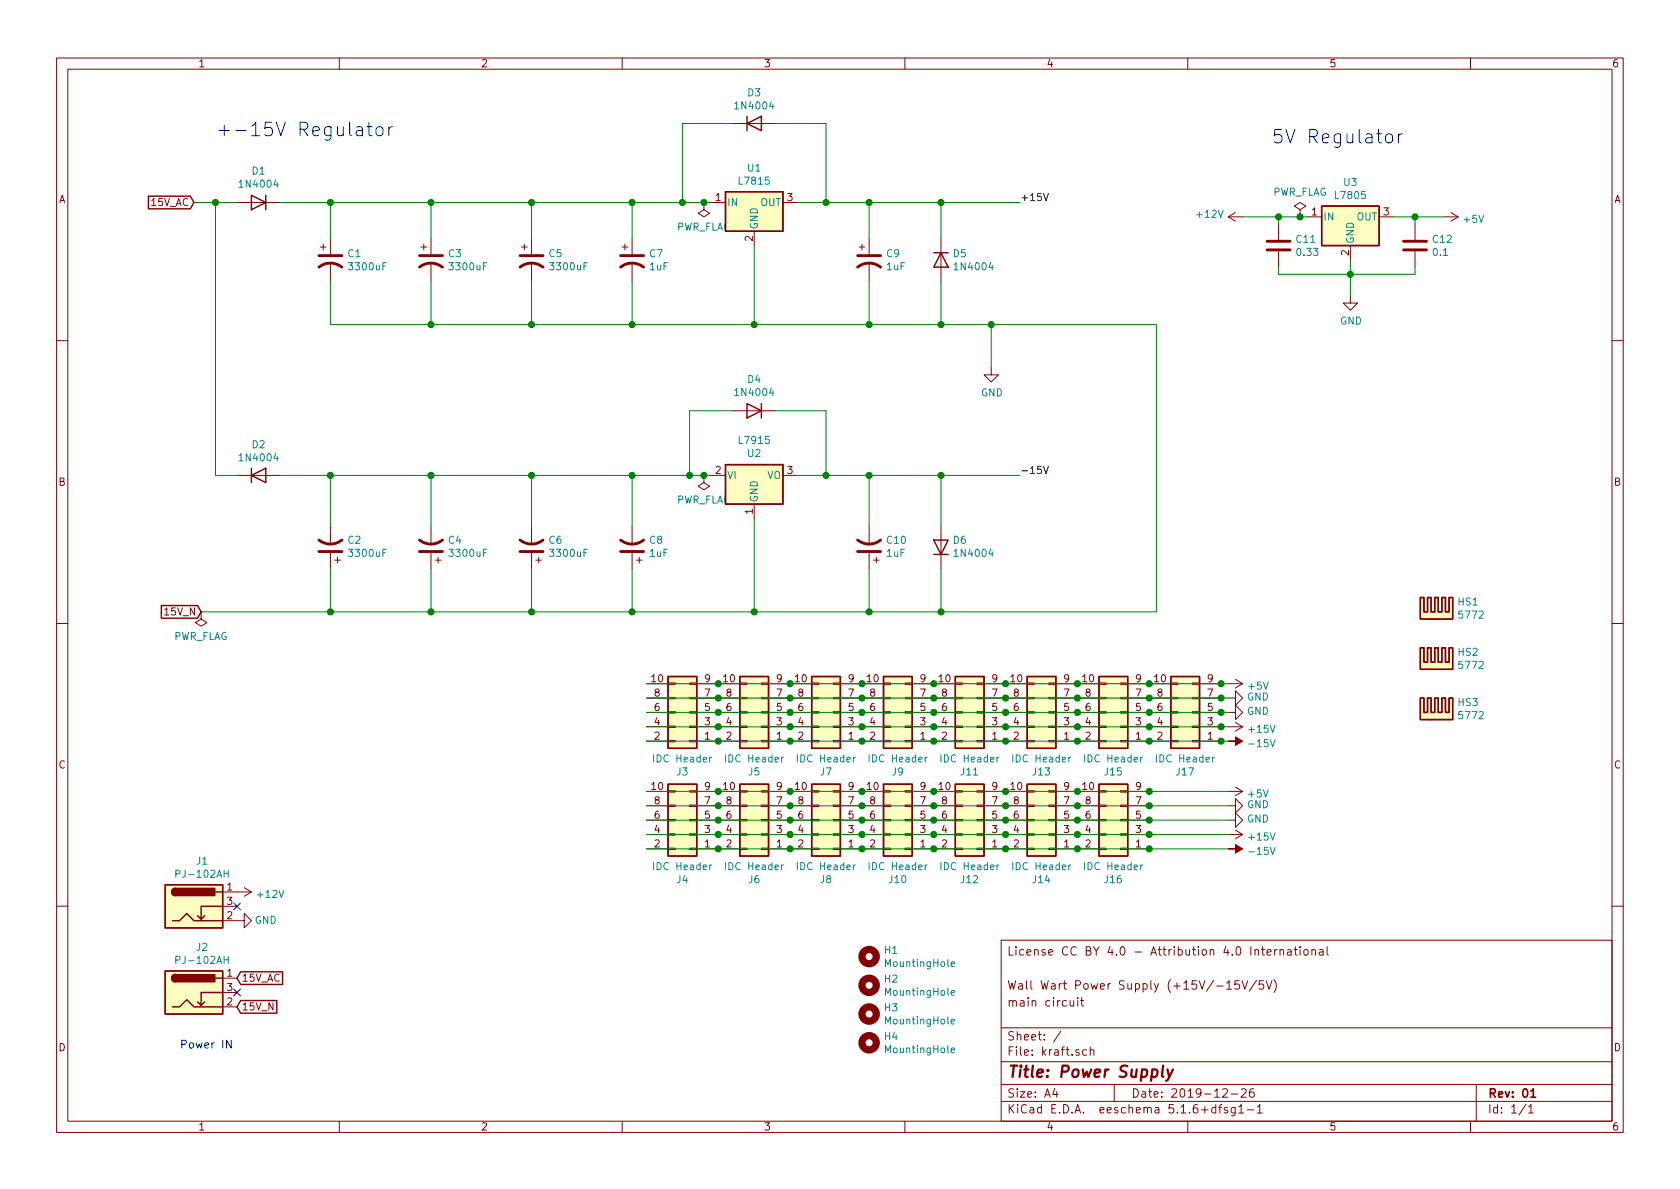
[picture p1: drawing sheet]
EESchema Schematic File Version 4
EELAYER 30 0
EELAYER END
$Descr A4 11693 8268
encoding utf-8
Sheet 1 1
Title "Power Supply"
Date "2019-12-26"
Rev "01"
Comp ""
Comment1 "main circuit"
Comment2 "Wall Wart Power Supply (+15V/-15V/5V)"
Comment3 ""
Comment4 "License CC BY 4.0 - Attribution 4.0 International"
$EndDescr
$Comp
L Diode:1N4004 D1
U 1 1
P 1800 1400
F 0 "D1" H 1800 1184 50  0000 C CNN
F 1 "1N4004" H 1800 1275 50  0000 C CNN
F 2 "Diode_THT:D_DO-41_SOD81_P10.16mm_Horizontal" H 1800 1225 50  0001 C CNN
F 3 "http://www.vishay.com/docs/88503/1n4001.pdf" H 1800 1400 50  0001 C CNN
	1    1800 1400
	-1   0    0    1   
$EndComp
$Comp
L Diode:1N4004 D2
U 1 1
P 1800 3300
F 0 "D2" H 1800 3516 50  0000 C CNN
F 1 "1N4004" H 1800 3425 50  0000 C CNN
F 2 "Diode_THT:D_DO-41_SOD81_P10.16mm_Horizontal" H 1800 3125 50  0001 C CNN
F 3 "http://www.vishay.com/docs/88503/1n4001.pdf" H 1800 3300 50  0001 C CNN
	1    1800 3300
	1    0    0    -1  
$EndComp
$Comp
L Device:CP1 C1
U 1 1
P 2300 1800
F 0 "C1" H 2415 1846 50  0000 L CNN
F 1 "3300uF" H 2415 1755 50  0000 L CNN
F 2 "Capacitor_THT:CP_Radial_D12.5mm_P5.00mm" H 2300 1800 50  0001 C CNN
F 3 "https://www.mouser.ch/datasheet/2/293/UBY_e-1280407.pdf" H 2300 1800 50  0001 C CNN
F 4 "Aluminium Electrolytic Capacitor, 35V, D=12.5 mm, LS=5 mm" H 2300 1800 50  0001 C CNN "Description"
	1    2300 1800
	1    0    0    -1  
$EndComp
$Comp
L Device:CP1 C3
U 1 1
P 3000 1800
F 0 "C3" H 3115 1846 50  0000 L CNN
F 1 "3300uF" H 3115 1755 50  0000 L CNN
F 2 "Capacitor_THT:CP_Radial_D12.5mm_P5.00mm" H 3000 1800 50  0001 C CNN
F 3 "https://www.mouser.ch/datasheet/2/293/UBY_e-1280407.pdf" H 3000 1800 50  0001 C CNN
F 4 "Aluminium Electrolytic Capacitor, 35V, D=12.5 mm, LS=5 mm" H 3000 1800 50  0001 C CNN "Description"
	1    3000 1800
	1    0    0    -1  
$EndComp
$Comp
L Device:CP1 C5
U 1 1
P 3700 1800
F 0 "C5" H 3815 1846 50  0000 L CNN
F 1 "3300uF" H 3815 1755 50  0000 L CNN
F 2 "Capacitor_THT:CP_Radial_D12.5mm_P5.00mm" H 3700 1800 50  0001 C CNN
F 3 "https://www.mouser.ch/datasheet/2/293/UBY_e-1280407.pdf" H 3700 1800 50  0001 C CNN
F 4 "Aluminium Electrolytic Capacitor, 35V, D=12.5 mm, LS=5 mm" H 3700 1800 50  0001 C CNN "Description"
	1    3700 1800
	1    0    0    -1  
$EndComp
$Comp
L Device:CP1 C7
U 1 1
P 4400 1800
F 0 "C7" H 4515 1846 50  0000 L CNN
F 1 "1uF" H 4515 1755 50  0000 L CNN
F 2 "Capacitor_THT:CP_Radial_D5.0mm_P2.00mm" H 4400 1800 50  0001 C CNN
F 3 "~" H 4400 1800 50  0001 C CNN
F 4 "Aluminium Electrolytic Capacitor, 35V, D=5 mm, LS=2 mm" H 4400 1800 50  0001 C CNN "Description"
	1    4400 1800
	1    0    0    -1  
$EndComp
$Comp
L Device:CP1 C2
U 1 1
P 2300 3800
F 0 "C2" H 2185 3754 50  0000 R CNN
F 1 "3300uF" H 2185 3845 50  0000 R CNN
F 2 "Capacitor_THT:CP_Radial_D12.5mm_P5.00mm" H 2300 3800 50  0001 C CNN
F 3 "https://www.mouser.ch/datasheet/2/293/UBY_e-1280407.pdf" H 2300 3800 50  0001 C CNN
F 4 "Aluminium Electrolytic Capacitor, 35V, D=12.5 mm, LS=5 mm" H 2300 3800 50  0001 C CNN "Description"
	1    2300 3800
	-1   0    0    1   
$EndComp
$Comp
L Device:CP1 C4
U 1 1
P 3000 3800
F 0 "C4" H 2885 3754 50  0000 R CNN
F 1 "3300uF" H 2885 3845 50  0000 R CNN
F 2 "Capacitor_THT:CP_Radial_D12.5mm_P5.00mm" H 3000 3800 50  0001 C CNN
F 3 "https://www.mouser.ch/datasheet/2/293/UBY_e-1280407.pdf" H 3000 3800 50  0001 C CNN
F 4 "Aluminium Electrolytic Capacitor, 35V, D=12.5 mm, LS=5 mm" H 3000 3800 50  0001 C CNN "Description"
	1    3000 3800
	-1   0    0    1   
$EndComp
$Comp
L Device:CP1 C6
U 1 1
P 3700 3800
F 0 "C6" H 3585 3754 50  0000 R CNN
F 1 "3300uF" H 3585 3845 50  0000 R CNN
F 2 "Capacitor_THT:CP_Radial_D12.5mm_P5.00mm" H 3700 3800 50  0001 C CNN
F 3 "https://www.mouser.ch/datasheet/2/293/UBY_e-1280407.pdf" H 3700 3800 50  0001 C CNN
F 4 "Aluminium Electrolytic Capacitor, 35V, D=12.5 mm, LS=5 mm" H 3700 3800 50  0001 C CNN "Description"
	1    3700 3800
	-1   0    0    1   
$EndComp
$Comp
L Device:CP1 C8
U 1 1
P 4400 3800
F 0 "C8" H 4285 3754 50  0000 R CNN
F 1 "1uF" H 4285 3845 50  0000 R CNN
F 2 "Capacitor_THT:CP_Radial_D5.0mm_P2.00mm" H 4400 3800 50  0001 C CNN
F 3 "~" H 4400 3800 50  0001 C CNN
F 4 "Aluminium Electrolytic Capacitor, 35V, D=5 mm, LS=2 mm" H 4400 3800 50  0001 C CNN "Description"
	1    4400 3800
	-1   0    0    1   
$EndComp
$Comp
L Diode:1N4004 D5
U 1 1
P 6550 1800
F 0 "D5" V 6504 1879 50  0000 L CNN
F 1 "1N4004" V 6595 1879 50  0000 L CNN
F 2 "Diode_THT:D_DO-41_SOD81_P10.16mm_Horizontal" H 6550 1625 50  0001 C CNN
F 3 "http://www.vishay.com/docs/88503/1n4001.pdf" H 6550 1800 50  0001 C CNN
	1    6550 1800
	0    1    1    0   
$EndComp
$Comp
L Device:CP1 C9
U 1 1
P 6050 1800
F 0 "C9" H 6165 1846 50  0000 L CNN
F 1 "1uF" H 6165 1755 50  0000 L CNN
F 2 "Capacitor_THT:CP_Radial_D5.0mm_P2.00mm" H 6050 1800 50  0001 C CNN
F 3 "~" H 6050 1800 50  0001 C CNN
F 4 "Aluminium Electrolytic Capacitor, 35V, D=5 mm, LS=2 mm" H 6050 1800 50  0001 C CNN "Description"
	1    6050 1800
	1    0    0    -1  
$EndComp
$Comp
L Diode:1N4004 D3
U 1 1
P 5250 850
F 0 "D3" H 5250 1066 50  0000 C CNN
F 1 "1N4004" H 5250 975 50  0000 C CNN
F 2 "Diode_THT:D_DO-41_SOD81_P10.16mm_Horizontal" H 5250 675 50  0001 C CNN
F 3 "http://www.vishay.com/docs/88503/1n4001.pdf" H 5250 850 50  0001 C CNN
	1    5250 850 
	1    0    0    -1  
$EndComp
Wire Wire Line
	1950 1400 2300 1400
Wire Wire Line
	2300 1650 2300 1400
Connection ~ 2300 1400
Wire Wire Line
	2300 1400 3000 1400
Wire Wire Line
	3000 1650 3000 1400
Connection ~ 3000 1400
Wire Wire Line
	3000 1400 3700 1400
Wire Wire Line
	3700 1650 3700 1400
Connection ~ 3700 1400
Wire Wire Line
	3700 1400 4400 1400
Wire Wire Line
	4400 1650 4400 1400
Wire Wire Line
	2300 1950 2300 2250
Wire Wire Line
	2300 2250 3000 2250
Wire Wire Line
	3000 1950 3000 2250
Connection ~ 3000 2250
Wire Wire Line
	3700 1950 3700 2250
Wire Wire Line
	3000 2250 3700 2250
Connection ~ 3700 2250
Wire Wire Line
	3700 2250 4400 2250
Wire Wire Line
	4400 1950 4400 2250
Connection ~ 4400 2250
Wire Wire Line
	4400 2250 5250 2250
Wire Wire Line
	6550 2250 6550 1950
Wire Wire Line
	6550 1650 6550 1400
Wire Wire Line
	6050 1650 6050 1400
Wire Wire Line
	6050 1950 6050 2250
Connection ~ 6050 2250
Wire Wire Line
	6050 2250 6550 2250
Connection ~ 4400 1400
Connection ~ 6050 1400
Wire Wire Line
	6050 1400 5750 1400
Connection ~ 6550 1400
Wire Wire Line
	6550 1400 6050 1400
Wire Wire Line
	4750 1400 4750 850 
Wire Wire Line
	4750 850  5100 850 
Connection ~ 4750 1400
Wire Wire Line
	4750 1400 4400 1400
Wire Wire Line
	5400 850  5750 850 
Wire Wire Line
	5750 850  5750 1400
Connection ~ 5750 1400
Wire Wire Line
	5250 1700 5250 2250
Connection ~ 5250 2250
Wire Wire Line
	5250 2250 6050 2250
Wire Wire Line
	1650 3300 1500 3300
Wire Wire Line
	5550 3300 5750 3300
Wire Wire Line
	1950 3300 2300 3300
$Comp
L Device:CP1 C10
U 1 1
P 6050 3800
F 0 "C10" H 5935 3754 50  0000 R CNN
F 1 "1uF" H 5935 3845 50  0000 R CNN
F 2 "Capacitor_THT:CP_Radial_D5.0mm_P2.00mm" H 6050 3800 50  0001 C CNN
F 3 "~" H 6050 3800 50  0001 C CNN
F 4 "Aluminium Electrolytic Capacitor, 35V, D=5 mm, LS=2 mm" H 6050 3800 50  0001 C CNN "Description"
	1    6050 3800
	-1   0    0    1   
$EndComp
$Comp
L Diode:1N4004 D6
U 1 1
P 6550 3800
F 0 "D6" V 6596 3721 50  0000 R CNN
F 1 "1N4004" V 6505 3721 50  0000 R CNN
F 2 "Diode_THT:D_DO-41_SOD81_P10.16mm_Horizontal" H 6550 3625 50  0001 C CNN
F 3 "http://www.vishay.com/docs/88503/1n4001.pdf" H 6550 3800 50  0001 C CNN
	1    6550 3800
	0    -1   -1   0   
$EndComp
$Comp
L Diode:1N4004 D4
U 1 1
P 5250 2850
F 0 "D4" H 5250 2634 50  0000 C CNN
F 1 "1N4004" H 5250 2725 50  0000 C CNN
F 2 "Diode_THT:D_DO-41_SOD81_P10.16mm_Horizontal" H 5250 2675 50  0001 C CNN
F 3 "http://www.vishay.com/docs/88503/1n4001.pdf" H 5250 2850 50  0001 C CNN
	1    5250 2850
	-1   0    0    1   
$EndComp
Wire Wire Line
	1350 1400 1500 1400
Wire Wire Line
	1500 3300 1500 1400
Connection ~ 1500 1400
Wire Wire Line
	1500 1400 1650 1400
Wire Wire Line
	2300 3650 2300 3300
Connection ~ 2300 3300
Wire Wire Line
	2300 3300 3000 3300
Wire Wire Line
	3000 3650 3000 3300
Connection ~ 3000 3300
Wire Wire Line
	3000 3300 3700 3300
Wire Wire Line
	3700 3650 3700 3300
Connection ~ 3700 3300
Wire Wire Line
	3700 3300 4400 3300
Wire Wire Line
	4400 3650 4400 3300
Connection ~ 4400 3300
Wire Wire Line
	4400 3300 4800 3300
Wire Wire Line
	6550 2250 6900 2250
Wire Wire Line
	8050 2250 8050 4250
Wire Wire Line
	8050 4250 6550 4250
Connection ~ 6550 2250
Connection ~ 6900 2250
Wire Wire Line
	6900 2250 8050 2250
Wire Wire Line
	6050 3650 6050 3300
Connection ~ 6050 3300
Wire Wire Line
	6050 3300 6550 3300
Wire Wire Line
	6550 3650 6550 3300
Connection ~ 6550 3300
Wire Wire Line
	2300 3950 2300 4250
Connection ~ 2300 4250
Wire Wire Line
	2300 4250 1400 4250
Wire Wire Line
	3000 3950 3000 4250
Connection ~ 3000 4250
Wire Wire Line
	3000 4250 2300 4250
Wire Wire Line
	3700 3950 3700 4250
Connection ~ 3700 4250
Wire Wire Line
	3700 4250 3000 4250
Wire Wire Line
	4400 3950 4400 4250
Connection ~ 4400 4250
Wire Wire Line
	4400 4250 3700 4250
Wire Wire Line
	5250 3600 5250 4250
Connection ~ 5250 4250
Wire Wire Line
	5250 4250 4400 4250
Wire Wire Line
	6050 3950 6050 4250
Connection ~ 6050 4250
Wire Wire Line
	6050 4250 5250 4250
Wire Wire Line
	6550 3950 6550 4250
Connection ~ 6550 4250
Wire Wire Line
	6550 4250 6050 4250
Wire Wire Line
	5100 2850 4800 2850
Wire Wire Line
	4800 2850 4800 3300
Connection ~ 4800 3300
Wire Wire Line
	4800 3300 4900 3300
Wire Wire Line
	5400 2850 5750 2850
Wire Wire Line
	5750 2850 5750 3300
Connection ~ 5750 3300
Wire Wire Line
	5750 3300 6050 3300
$Comp
L power:+12V #PWR01
U 1 1
P 1650 6200
F 0 "#PWR01" H 1650 6050 50  0001 C CNN
F 1 "+12V" V 1665 6328 50  0000 L CNN
F 2 "" H 1650 6200 50  0001 C CNN
F 3 "" H 1650 6200 50  0001 C CNN
	1    1650 6200
	0    1    1    0   
$EndComp
$Comp
L Regulator_Linear:L7805 U3
U 1 1
P 9400 1500
F 0 "U3" H 9400 1742 50  0000 C CNN
F 1 "L7805" H 9400 1651 50  0000 C CNN
F 2 "Package_TO_SOT_THT:TO-220-3_Vertical" H 9425 1350 50  0001 L CIN
F 3 "http://www.st.com/content/ccc/resource/technical/document/datasheet/41/4f/b3/b0/12/d4/47/88/CD00000444.pdf/files/CD00000444.pdf/jcr:content/translations/en.CD00000444.pdf" H 9400 1450 50  0001 C CNN
F 4 "Positive 1.5A 35V Linear Regulator, Fixed Output 5V" H 9400 1500 50  0001 C CNN "Description"
	1    9400 1500
	1    0    0    -1  
$EndComp
$Comp
L Device:C C11
U 1 1
P 8900 1700
F 0 "C11" H 9015 1746 50  0000 L CNN
F 1 "0.33" H 9015 1655 50  0000 L CNN
F 2 "Capacitor_THT:C_Disc_D4.7mm_W2.5mm_P5.00mm" H 8938 1550 50  0001 C CNN
F 3 "~" H 8900 1700 50  0001 C CNN
F 4 "Multilayer Ceramic Capacitors MLCC" H 8900 1700 50  0001 C CNN "Description"
	1    8900 1700
	1    0    0    -1  
$EndComp
$Comp
L Device:C C12
U 1 1
P 9850 1700
F 0 "C12" H 9965 1746 50  0000 L CNN
F 1 "0.1" H 9965 1655 50  0000 L CNN
F 2 "Capacitor_THT:C_Disc_D4.7mm_W2.5mm_P5.00mm" H 9888 1550 50  0001 C CNN
F 3 "~" H 9850 1700 50  0001 C CNN
F 4 "Multilayer Ceramic Capacitors MLCC" H 9850 1700 50  0001 C CNN "Description"
	1    9850 1700
	1    0    0    -1  
$EndComp
Wire Wire Line
	8900 1500 9050 1500
Wire Wire Line
	8900 1500 8900 1550
Wire Wire Line
	8900 1900 8900 1850
Wire Wire Line
	9850 1900 9850 1850
Wire Wire Line
	9850 1550 9850 1500
Wire Wire Line
	8650 1500 8900 1500
Connection ~ 8900 1500
Connection ~ 9850 1500
Wire Wire Line
	9400 2050 9400 1900
Wire Wire Line
	6550 3300 7100 3300
$Comp
L power:GND #PWR03
U 1 1
P 6900 2550
F 0 "#PWR03" H 6900 2300 50  0001 C CNN
F 1 "GND" H 6905 2377 50  0000 C CNN
F 2 "" H 6900 2550 50  0001 C CNN
F 3 "" H 6900 2550 50  0001 C CNN
	1    6900 2550
	1    0    0    -1  
$EndComp
Wire Wire Line
	10050 1500 9850 1500
$Comp
L Regulator_Linear:L7815 U1
U 1 1
P 5250 1400
F 0 "U1" H 5250 1642 50  0000 C CNN
F 1 "L7815" H 5250 1551 50  0000 C CNN
F 2 "Package_TO_SOT_THT:TO-220-3_Vertical" H 5275 1250 50  0001 L CIN
F 3 "http://www.st.com/content/ccc/resource/technical/document/datasheet/41/4f/b3/b0/12/d4/47/88/CD00000444.pdf/files/CD00000444.pdf/jcr:content/translations/en.CD00000444.pdf" H 5250 1350 50  0001 C CNN
F 4 "Positive 1.5A 35V Linear Regulator, Fixed Output 15V, TO-220" H 5250 1400 50  0001 C CNN "Description"
	1    5250 1400
	1    0    0    -1  
$EndComp
$Comp
L Regulator_Linear:L7915 U2
U 1 1
P 5250 3300
F 0 "U2" H 5250 3150 50  0000 C CNN
F 1 "L7915" H 5250 3059 50  0000 C CNN
F 2 "Package_TO_SOT_THT:TO-220-3_Vertical" H 5250 3100 50  0001 C CIN
F 3 "http://www.st.com/content/ccc/resource/technical/document/datasheet/c9/16/86/41/c7/2b/45/f2/CD00000450.pdf/files/CD00000450.pdf/jcr:content/translations/en.CD00000450.pdf" H 5250 3300 50  0001 C CNN
F 4 "Negative 1.5A 35V Linear Regulator, Fixed Output -15V, TO-220" H 5250 3300 50  0001 C CNN "Description"
	1    5250 3300
	1    0    0    1   
$EndComp
Wire Wire Line
	6550 1400 7100 1400
Wire Wire Line
	6900 2250 6900 2550
$Comp
L power:PWR_FLAG #FLG01
U 1 1
P 1400 4250
F 0 "#FLG01" H 1400 4325 50  0001 C CNN
F 1 "PWR_FLAG" H 1400 4424 50  0000 C CNN
F 2 "" H 1400 4250 50  0001 C CNN
F 3 "~" H 1400 4250 50  0001 C CNN
	1    1400 4250
	-1   0    0    1   
$EndComp
$Comp
L power:+5V #PWR016
U 1 1
P 10050 1500
F 0 "#PWR016" H 10050 1350 50  0001 C CNN
F 1 "+5V" V 10065 1628 50  0000 L CNN
F 2 "" H 10050 1500 50  0001 C CNN
F 3 "" H 10050 1500 50  0001 C CNN
	1    10050 1500
	0    1    1    0   
$EndComp
Text Label 7100 1400 0    50   ~ 0
+15V
Text Label 7100 3300 0    50   ~ 0
-15V
$Comp
L power:PWR_FLAG #FLG03
U 1 1
P 4900 3300
F 0 "#FLG03" H 4900 3375 50  0001 C CNN
F 1 "PWR_FLAG" H 4900 3474 50  0000 C CNN
F 2 "" H 4900 3300 50  0001 C CNN
F 3 "~" H 4900 3300 50  0001 C CNN
	1    4900 3300
	-1   0    0    1   
$EndComp
Connection ~ 4900 3300
Wire Wire Line
	4900 3300 4950 3300
Text Notes 1500 950  0    94   ~ 0
+-15V Regulator
Text Notes 8850 1000 0    94   ~ 0
5V Regulator
Text Notes 1250 7300 0    55   ~ 0
Power IN
Wire Wire Line
	9700 1500 9850 1500
Wire Wire Line
	4900 1400 4750 1400
Wire Wire Line
	4950 1400 4900 1400
Connection ~ 4900 1400
$Comp
L power:PWR_FLAG #FLG02
U 1 1
P 4900 1400
F 0 "#FLG02" H 4900 1475 50  0001 C CNN
F 1 "PWR_FLAG" H 4900 1574 50  0000 C CNN
F 2 "" H 4900 1400 50  0001 C CNN
F 3 "~" H 4900 1400 50  0001 C CNN
	1    4900 1400
	-1   0    0    1   
$EndComp
Wire Wire Line
	5750 1400 5550 1400
$Comp
L power:PWR_FLAG #FLG04
U 1 1
P 9050 1500
F 0 "#FLG04" H 9050 1575 50  0001 C CNN
F 1 "PWR_FLAG" H 9050 1674 50  0000 C CNN
F 2 "" H 9050 1500 50  0001 C CNN
F 3 "~" H 9050 1500 50  0001 C CNN
	1    9050 1500
	1    0    0    -1  
$EndComp
Connection ~ 9050 1500
Wire Wire Line
	9050 1500 9100 1500
Wire Wire Line
	8900 1900 9400 1900
Connection ~ 9400 1900
Wire Wire Line
	9400 1900 9400 1800
Wire Wire Line
	9400 1900 9850 1900
Text GLabel 1650 6800 2    50   Input ~ 0
15V_AC
Text GLabel 1650 7000 2    50   Input ~ 0
15V_N
Text GLabel 1400 4250 0    50   Input ~ 0
15V_N
$Comp
L Connector_Generic:Conn_02x05_Odd_Even J15
U 1 1
P 7800 4950
F 0 "J15" H 7850 5367 50  0000 C CNN
F 1 "IDC Header" H 7850 5276 50  0000 C CNN
F 2 "Connector_IDC:IDC-Header_2x05_P2.54mm_Vertical" H 7800 4950 50  0001 C CNN
F 3 "https://www.mouser.ch/datasheet/2/418/7/ENG_CD_1761682_A1-2019262.pdf" H 7800 4950 50  0001 C CNN
F 4 "Pin Header IDC, 10 Pos, 2.54mm" H 7800 4950 50  0001 C CNN "Description"
	1    7800 4950
	-1   0    0    1   
$EndComp
$Comp
L Connector_Generic:Conn_02x05_Odd_Even J13
U 1 1
P 7300 4950
F 0 "J13" H 7350 5367 50  0000 C CNN
F 1 "IDC Header" H 7350 5276 50  0000 C CNN
F 2 "Connector_IDC:IDC-Header_2x05_P2.54mm_Vertical" H 7300 4950 50  0001 C CNN
F 3 "https://www.mouser.ch/datasheet/2/418/7/ENG_CD_1761682_A1-2019262.pdf" H 7300 4950 50  0001 C CNN
F 4 "Pin Header IDC, 10 Pos, 2.54mm" H 7300 4950 50  0001 C CNN "Description"
	1    7300 4950
	-1   0    0    1   
$EndComp
$Comp
L Connector_Generic:Conn_02x05_Odd_Even J11
U 1 1
P 6800 4950
F 0 "J11" H 6850 5367 50  0000 C CNN
F 1 "IDC Header" H 6850 5276 50  0000 C CNN
F 2 "Connector_IDC:IDC-Header_2x05_P2.54mm_Vertical" H 6800 4950 50  0001 C CNN
F 3 "https://www.mouser.ch/datasheet/2/418/7/ENG_CD_1761682_A1-2019262.pdf" H 6800 4950 50  0001 C CNN
F 4 "Pin Header IDC, 10 Pos, 2.54mm" H 6800 4950 50  0001 C CNN "Description"
	1    6800 4950
	-1   0    0    1   
$EndComp
$Comp
L Connector_Generic:Conn_02x05_Odd_Even J9
U 1 1
P 6300 4950
F 0 "J9" H 6350 5367 50  0000 C CNN
F 1 "IDC Header" H 6350 5276 50  0000 C CNN
F 2 "Connector_IDC:IDC-Header_2x05_P2.54mm_Vertical" H 6300 4950 50  0001 C CNN
F 3 "https://www.mouser.ch/datasheet/2/418/7/ENG_CD_1761682_A1-2019262.pdf" H 6300 4950 50  0001 C CNN
F 4 "Pin Header IDC, 10 Pos, 2.54mm" H 6300 4950 50  0001 C CNN "Description"
	1    6300 4950
	-1   0    0    1   
$EndComp
$Comp
L Connector_Generic:Conn_02x05_Odd_Even J7
U 1 1
P 5800 4950
F 0 "J7" H 5850 5367 50  0000 C CNN
F 1 "IDC Header" H 5850 5276 50  0000 C CNN
F 2 "Connector_IDC:IDC-Header_2x05_P2.54mm_Vertical" H 5800 4950 50  0001 C CNN
F 3 "https://www.mouser.ch/datasheet/2/418/7/ENG_CD_1761682_A1-2019262.pdf" H 5800 4950 50  0001 C CNN
F 4 "Pin Header IDC, 10 Pos, 2.54mm" H 5800 4950 50  0001 C CNN "Description"
	1    5800 4950
	-1   0    0    1   
$EndComp
$Comp
L Connector_Generic:Conn_02x05_Odd_Even J5
U 1 1
P 5300 4950
F 0 "J5" H 5350 5367 50  0000 C CNN
F 1 "IDC Header" H 5350 5276 50  0000 C CNN
F 2 "Connector_IDC:IDC-Header_2x05_P2.54mm_Vertical" H 5300 4950 50  0001 C CNN
F 3 "https://www.mouser.ch/datasheet/2/418/7/ENG_CD_1761682_A1-2019262.pdf" H 5300 4950 50  0001 C CNN
F 4 "Pin Header IDC, 10 Pos, 2.54mm" H 5300 4950 50  0001 C CNN "Description"
	1    5300 4950
	-1   0    0    1   
$EndComp
$Comp
L Connector_Generic:Conn_02x05_Odd_Even J3
U 1 1
P 4800 4950
F 0 "J3" H 4850 5367 50  0000 C CNN
F 1 "IDC Header" H 4850 5276 50  0000 C CNN
F 2 "Connector_IDC:IDC-Header_2x05_P2.54mm_Vertical" H 4800 4950 50  0001 C CNN
F 3 "https://www.mouser.ch/datasheet/2/418/7/ENG_CD_1761682_A1-2019262.pdf" H 4800 4950 50  0001 C CNN
F 4 "Pin Header IDC, 10 Pos, 2.54mm" H 4800 4950 50  0001 C CNN "Description"
	1    4800 4950
	-1   0    0    1   
$EndComp
Connection ~ 5000 4750
Wire Wire Line
	5000 4750 4500 4750
Connection ~ 5500 4750
Wire Wire Line
	5500 4750 5000 4750
Connection ~ 6000 4750
Wire Wire Line
	6000 4750 5500 4750
Connection ~ 6500 4750
Wire Wire Line
	6500 4750 6000 4750
Connection ~ 7000 4750
Wire Wire Line
	7000 4750 6500 4750
Connection ~ 7500 4750
Wire Wire Line
	7500 4750 7000 4750
Connection ~ 8000 4750
Wire Wire Line
	8000 4750 7500 4750
$Comp
L power:-15V #PWR08
U 1 1
P 8550 5150
F 0 "#PWR08" H 8550 5250 50  0001 C CNN
F 1 "-15V" V 8565 5278 50  0000 L CNN
F 2 "" H 8550 5150 50  0001 C CNN
F 3 "" H 8550 5150 50  0001 C CNN
	1    8550 5150
	0    1    1    0   
$EndComp
$Comp
L power:+15V #PWR07
U 1 1
P 8550 5050
F 0 "#PWR07" H 8550 4900 50  0001 C CNN
F 1 "+15V" V 8565 5178 50  0000 L CNN
F 2 "" H 8550 5050 50  0001 C CNN
F 3 "" H 8550 5050 50  0001 C CNN
	1    8550 5050
	0    1    1    0   
$EndComp
$Comp
L power:GND #PWR06
U 1 1
P 8550 4950
F 0 "#PWR06" H 8550 4700 50  0001 C CNN
F 1 "GND" V 8555 4822 50  0000 R CNN
F 2 "" H 8550 4950 50  0001 C CNN
F 3 "" H 8550 4950 50  0001 C CNN
	1    8550 4950
	0    -1   -1   0   
$EndComp
$Comp
L power:GND #PWR05
U 1 1
P 8550 4850
F 0 "#PWR05" H 8550 4600 50  0001 C CNN
F 1 "GND" V 8555 4722 50  0000 R CNN
F 2 "" H 8550 4850 50  0001 C CNN
F 3 "" H 8550 4850 50  0001 C CNN
	1    8550 4850
	0    -1   -1   0   
$EndComp
$Comp
L power:+5V #PWR04
U 1 1
P 8550 4750
F 0 "#PWR04" H 8550 4600 50  0001 C CNN
F 1 "+5V" V 8565 4878 50  0000 L CNN
F 2 "" H 8550 4750 50  0001 C CNN
F 3 "" H 8550 4750 50  0001 C CNN
	1    8550 4750
	0    1    1    0   
$EndComp
$Comp
L Connector_Generic:Conn_02x05_Odd_Even J17
U 1 1
P 8300 4950
F 0 "J17" H 8350 5367 50  0000 C CNN
F 1 "IDC Header" H 8350 5276 50  0000 C CNN
F 2 "Connector_IDC:IDC-Header_2x05_P2.54mm_Vertical" H 8300 4950 50  0001 C CNN
F 3 "https://www.mouser.ch/datasheet/2/418/7/ENG_CD_1761682_A1-2019262.pdf" H 8300 4950 50  0001 C CNN
F 4 "Pin Header IDC, 10 Pos, 2.54mm" H 8300 4950 50  0001 C CNN "Description"
	1    8300 4950
	-1   0    0    1   
$EndComp
Wire Wire Line
	8000 4750 8500 4750
Connection ~ 8500 4750
Wire Wire Line
	8500 4750 8550 4750
Wire Wire Line
	8550 4850 8500 4850
Connection ~ 5000 4850
Wire Wire Line
	5000 4850 4500 4850
Connection ~ 5500 4850
Wire Wire Line
	5500 4850 5000 4850
Connection ~ 6000 4850
Wire Wire Line
	6000 4850 5500 4850
Connection ~ 6500 4850
Wire Wire Line
	6500 4850 6000 4850
Connection ~ 7000 4850
Wire Wire Line
	7000 4850 6500 4850
Connection ~ 7500 4850
Wire Wire Line
	7500 4850 7000 4850
Connection ~ 8000 4850
Wire Wire Line
	8000 4850 7500 4850
Connection ~ 8500 4850
Wire Wire Line
	8500 4850 8000 4850
Wire Wire Line
	8550 4950 8500 4950
Connection ~ 5000 4950
Wire Wire Line
	5000 4950 4500 4950
Connection ~ 5500 4950
Wire Wire Line
	5500 4950 5000 4950
Connection ~ 6000 4950
Wire Wire Line
	6000 4950 5500 4950
Connection ~ 6500 4950
Wire Wire Line
	6500 4950 6000 4950
Connection ~ 7000 4950
Wire Wire Line
	7000 4950 6500 4950
Connection ~ 7500 4950
Wire Wire Line
	7500 4950 7000 4950
Connection ~ 8000 4950
Wire Wire Line
	8000 4950 7500 4950
Connection ~ 8500 4950
Wire Wire Line
	8500 4950 8000 4950
Wire Wire Line
	4500 5050 5000 5050
Connection ~ 5000 5050
Wire Wire Line
	5000 5050 5500 5050
Connection ~ 5500 5050
Wire Wire Line
	5500 5050 6000 5050
Connection ~ 6000 5050
Wire Wire Line
	6000 5050 6500 5050
Connection ~ 6500 5050
Wire Wire Line
	6500 5050 7000 5050
Connection ~ 7000 5050
Wire Wire Line
	7000 5050 7500 5050
Connection ~ 7500 5050
Wire Wire Line
	7500 5050 8000 5050
Connection ~ 8000 5050
Wire Wire Line
	8000 5050 8500 5050
Connection ~ 8500 5050
Wire Wire Line
	8500 5050 8550 5050
Wire Wire Line
	8550 5150 8500 5150
Connection ~ 5000 5150
Wire Wire Line
	5000 5150 4500 5150
Connection ~ 5500 5150
Wire Wire Line
	5500 5150 5000 5150
Connection ~ 6000 5150
Wire Wire Line
	6000 5150 5500 5150
Connection ~ 6500 5150
Wire Wire Line
	6500 5150 6000 5150
Connection ~ 7000 5150
Wire Wire Line
	7000 5150 6500 5150
Connection ~ 7500 5150
Wire Wire Line
	7500 5150 7000 5150
Connection ~ 8000 5150
Wire Wire Line
	8000 5150 7500 5150
Connection ~ 8500 5150
Wire Wire Line
	8500 5150 8000 5150
$Comp
L Connector_Generic:Conn_02x05_Odd_Even J16
U 1 1
P 7800 5700
F 0 "J16" H 7850 6117 50  0000 C CNN
F 1 "IDC Header" H 7850 6026 50  0000 C CNN
F 2 "Connector_IDC:IDC-Header_2x05_P2.54mm_Vertical" H 7800 5700 50  0001 C CNN
F 3 "https://www.mouser.ch/datasheet/2/418/7/ENG_CD_1761682_A1-2019262.pdf" H 7800 5700 50  0001 C CNN
F 4 "Pin Header IDC, 10 Pos, 2.54mm" H 7800 5700 50  0001 C CNN "Description"
	1    7800 5700
	-1   0    0    1   
$EndComp
$Comp
L Connector_Generic:Conn_02x05_Odd_Even J14
U 1 1
P 7300 5700
F 0 "J14" H 7350 6117 50  0000 C CNN
F 1 "IDC Header" H 7350 6026 50  0000 C CNN
F 2 "Connector_IDC:IDC-Header_2x05_P2.54mm_Vertical" H 7300 5700 50  0001 C CNN
F 3 "https://www.mouser.ch/datasheet/2/418/7/ENG_CD_1761682_A1-2019262.pdf" H 7300 5700 50  0001 C CNN
F 4 "Pin Header IDC, 10 Pos, 2.54mm" H 7300 5700 50  0001 C CNN "Description"
	1    7300 5700
	-1   0    0    1   
$EndComp
$Comp
L Connector_Generic:Conn_02x05_Odd_Even J12
U 1 1
P 6800 5700
F 0 "J12" H 6850 6117 50  0000 C CNN
F 1 "IDC Header" H 6850 6026 50  0000 C CNN
F 2 "Connector_IDC:IDC-Header_2x05_P2.54mm_Vertical" H 6800 5700 50  0001 C CNN
F 3 "https://www.mouser.ch/datasheet/2/418/7/ENG_CD_1761682_A1-2019262.pdf" H 6800 5700 50  0001 C CNN
F 4 "Pin Header IDC, 10 Pos, 2.54mm" H 6800 5700 50  0001 C CNN "Description"
	1    6800 5700
	-1   0    0    1   
$EndComp
$Comp
L Connector_Generic:Conn_02x05_Odd_Even J10
U 1 1
P 6300 5700
F 0 "J10" H 6350 6117 50  0000 C CNN
F 1 "IDC Header" H 6350 6026 50  0000 C CNN
F 2 "Connector_IDC:IDC-Header_2x05_P2.54mm_Vertical" H 6300 5700 50  0001 C CNN
F 3 "https://www.mouser.ch/datasheet/2/418/7/ENG_CD_1761682_A1-2019262.pdf" H 6300 5700 50  0001 C CNN
F 4 "Pin Header IDC, 10 Pos, 2.54mm" H 6300 5700 50  0001 C CNN "Description"
	1    6300 5700
	-1   0    0    1   
$EndComp
$Comp
L Connector_Generic:Conn_02x05_Odd_Even J8
U 1 1
P 5800 5700
F 0 "J8" H 5850 6117 50  0000 C CNN
F 1 "IDC Header" H 5850 6026 50  0000 C CNN
F 2 "Connector_IDC:IDC-Header_2x05_P2.54mm_Vertical" H 5800 5700 50  0001 C CNN
F 3 "https://www.mouser.ch/datasheet/2/418/7/ENG_CD_1761682_A1-2019262.pdf" H 5800 5700 50  0001 C CNN
F 4 "Pin Header IDC, 10 Pos, 2.54mm" H 5800 5700 50  0001 C CNN "Description"
	1    5800 5700
	-1   0    0    1   
$EndComp
$Comp
L Connector_Generic:Conn_02x05_Odd_Even J6
U 1 1
P 5300 5700
F 0 "J6" H 5350 6117 50  0000 C CNN
F 1 "IDC Header" H 5350 6026 50  0000 C CNN
F 2 "Connector_IDC:IDC-Header_2x05_P2.54mm_Vertical" H 5300 5700 50  0001 C CNN
F 3 "https://www.mouser.ch/datasheet/2/418/7/ENG_CD_1761682_A1-2019262.pdf" H 5300 5700 50  0001 C CNN
F 4 "Pin Header IDC, 10 Pos, 2.54mm" H 5300 5700 50  0001 C CNN "Description"
	1    5300 5700
	-1   0    0    1   
$EndComp
$Comp
L Connector_Generic:Conn_02x05_Odd_Even J4
U 1 1
P 4800 5700
F 0 "J4" H 4850 6117 50  0000 C CNN
F 1 "IDC Header" H 4850 6026 50  0000 C CNN
F 2 "Connector_IDC:IDC-Header_2x05_P2.54mm_Vertical" H 4800 5700 50  0001 C CNN
F 3 "https://www.mouser.ch/datasheet/2/418/7/ENG_CD_1761682_A1-2019262.pdf" H 4800 5700 50  0001 C CNN
F 4 "Pin Header IDC, 10 Pos, 2.54mm" H 4800 5700 50  0001 C CNN "Description"
	1    4800 5700
	-1   0    0    1   
$EndComp
Connection ~ 5000 5500
Wire Wire Line
	5000 5500 4500 5500
Connection ~ 5500 5500
Wire Wire Line
	5500 5500 5000 5500
Connection ~ 6000 5500
Wire Wire Line
	6000 5500 5500 5500
Connection ~ 6500 5500
Wire Wire Line
	6500 5500 6000 5500
Connection ~ 7000 5500
Wire Wire Line
	7000 5500 6500 5500
Connection ~ 7500 5500
Wire Wire Line
	7500 5500 7000 5500
Connection ~ 8000 5500
Wire Wire Line
	8000 5500 7500 5500
$Comp
L power:-15V #PWR013
U 1 1
P 8550 5900
F 0 "#PWR013" H 8550 6000 50  0001 C CNN
F 1 "-15V" V 8565 6028 50  0000 L CNN
F 2 "" H 8550 5900 50  0001 C CNN
F 3 "" H 8550 5900 50  0001 C CNN
	1    8550 5900
	0    1    1    0   
$EndComp
$Comp
L power:+15V #PWR012
U 1 1
P 8550 5800
F 0 "#PWR012" H 8550 5650 50  0001 C CNN
F 1 "+15V" V 8565 5928 50  0000 L CNN
F 2 "" H 8550 5800 50  0001 C CNN
F 3 "" H 8550 5800 50  0001 C CNN
	1    8550 5800
	0    1    1    0   
$EndComp
$Comp
L power:GND #PWR011
U 1 1
P 8550 5700
F 0 "#PWR011" H 8550 5450 50  0001 C CNN
F 1 "GND" V 8555 5572 50  0000 R CNN
F 2 "" H 8550 5700 50  0001 C CNN
F 3 "" H 8550 5700 50  0001 C CNN
	1    8550 5700
	0    -1   -1   0   
$EndComp
$Comp
L power:GND #PWR010
U 1 1
P 8550 5600
F 0 "#PWR010" H 8550 5350 50  0001 C CNN
F 1 "GND" V 8555 5472 50  0000 R CNN
F 2 "" H 8550 5600 50  0001 C CNN
F 3 "" H 8550 5600 50  0001 C CNN
	1    8550 5600
	0    -1   -1   0   
$EndComp
$Comp
L power:+5V #PWR09
U 1 1
P 8550 5500
F 0 "#PWR09" H 8550 5350 50  0001 C CNN
F 1 "+5V" V 8565 5628 50  0000 L CNN
F 2 "" H 8550 5500 50  0001 C CNN
F 3 "" H 8550 5500 50  0001 C CNN
	1    8550 5500
	0    1    1    0   
$EndComp
Connection ~ 5000 5600
Wire Wire Line
	5000 5600 4500 5600
Connection ~ 5500 5600
Wire Wire Line
	5500 5600 5000 5600
Connection ~ 6000 5600
Wire Wire Line
	6000 5600 5500 5600
Connection ~ 6500 5600
Wire Wire Line
	6500 5600 6000 5600
Connection ~ 7000 5600
Wire Wire Line
	7000 5600 6500 5600
Connection ~ 7500 5600
Wire Wire Line
	7500 5600 7000 5600
Connection ~ 8000 5600
Wire Wire Line
	8000 5600 7500 5600
Connection ~ 5000 5700
Wire Wire Line
	5000 5700 4500 5700
Connection ~ 5500 5700
Wire Wire Line
	5500 5700 5000 5700
Connection ~ 6000 5700
Wire Wire Line
	6000 5700 5500 5700
Connection ~ 6500 5700
Wire Wire Line
	6500 5700 6000 5700
Connection ~ 7000 5700
Wire Wire Line
	7000 5700 6500 5700
Connection ~ 7500 5700
Wire Wire Line
	7500 5700 7000 5700
Connection ~ 8000 5700
Wire Wire Line
	8000 5700 7500 5700
Wire Wire Line
	4500 5800 5000 5800
Connection ~ 5000 5800
Wire Wire Line
	5000 5800 5500 5800
Connection ~ 5500 5800
Wire Wire Line
	5500 5800 6000 5800
Connection ~ 6000 5800
Wire Wire Line
	6000 5800 6500 5800
Connection ~ 6500 5800
Wire Wire Line
	6500 5800 7000 5800
Connection ~ 7000 5800
Wire Wire Line
	7000 5800 7500 5800
Connection ~ 7500 5800
Wire Wire Line
	7500 5800 8000 5800
Connection ~ 8000 5800
Connection ~ 5000 5900
Wire Wire Line
	5000 5900 4500 5900
Connection ~ 5500 5900
Wire Wire Line
	5500 5900 5000 5900
Connection ~ 6000 5900
Wire Wire Line
	6000 5900 5500 5900
Connection ~ 6500 5900
Wire Wire Line
	6500 5900 6000 5900
Connection ~ 7000 5900
Wire Wire Line
	7000 5900 6500 5900
Connection ~ 7500 5900
Wire Wire Line
	7500 5900 7000 5900
Connection ~ 8000 5900
Wire Wire Line
	8000 5900 7500 5900
Text GLabel 1350 1400 0    50   Input ~ 0
15V_AC
$Comp
L power:+12V #PWR014
U 1 1
P 8650 1500
F 0 "#PWR014" H 8650 1350 50  0001 C CNN
F 1 "+12V" V 8665 1628 50  0000 L CNN
F 2 "" H 8650 1500 50  0001 C CNN
F 3 "" H 8650 1500 50  0001 C CNN
	1    8650 1500
	0    -1   -1   0   
$EndComp
$Comp
L power:GND #PWR015
U 1 1
P 9400 2050
F 0 "#PWR015" H 9400 1800 50  0001 C CNN
F 1 "GND" H 9405 1877 50  0000 C CNN
F 2 "" H 9400 2050 50  0001 C CNN
F 3 "" H 9400 2050 50  0001 C CNN
	1    9400 2050
	1    0    0    -1  
$EndComp
$Comp
L power:GND #PWR02
U 1 1
P 1650 6400
F 0 "#PWR02" H 1650 6150 50  0001 C CNN
F 1 "GND" V 1650 6200 50  0000 C CNN
F 2 "" H 1650 6400 50  0001 C CNN
F 3 "" H 1650 6400 50  0001 C CNN
	1    1650 6400
	0    -1   -1   0   
$EndComp
Wire Wire Line
	8000 5900 8550 5900
Wire Wire Line
	8000 5800 8550 5800
Wire Wire Line
	8000 5700 8550 5700
Wire Wire Line
	8000 5600 8550 5600
Wire Wire Line
	8000 5500 8550 5500
$Comp
L Connector:Barrel_Jack_Switch J2
U 1 1
P 1350 6900
F 0 "J2" H 1407 7217 50  0000 C CNN
F 1 "PJ-102AH" H 1407 7126 50  0000 C CNN
F 2 "Connector_BarrelJack:BarrelJack_CUI_PJ-102AH_Horizontal" H 1400 6860 50  0001 C CNN
F 3 "https://www.mouser.ch/datasheet/2/670/pj_102ah-1778518.pdf" H 1400 6860 50  0001 C CNN
F 4 "DC Power Connector" H 1350 6900 50  0001 C CNN "Description"
	1    1350 6900
	1    0    0    -1  
$EndComp
NoConn ~ 1650 6900
$Comp
L Connector:Barrel_Jack_Switch J1
U 1 1
P 1350 6300
F 0 "J1" H 1407 6617 50  0000 C CNN
F 1 "PJ-102AH" H 1407 6526 50  0000 C CNN
F 2 "Connector_BarrelJack:BarrelJack_CUI_PJ-102AH_Horizontal" H 1400 6260 50  0001 C CNN
F 3 "https://www.mouser.ch/datasheet/2/670/pj_102ah-1778518.pdf" H 1400 6260 50  0001 C CNN
F 4 "DC Power Connector" H 1350 6300 50  0001 C CNN "Description"
	1    1350 6300
	1    0    0    -1  
$EndComp
NoConn ~ 1650 6300
$Comp
L Mechanical:MountingHole H4
U 1 1
P 6050 7250
F 0 "H4" H 6150 7296 50  0000 L CNN
F 1 "MountingHole" H 6150 7205 50  0000 L CNN
F 2 "MountingHole:MountingHole_2.2mm_M2" H 6050 7250 50  0001 C CNN
F 3 "~" H 6050 7250 50  0001 C CNN
	1    6050 7250
	1    0    0    -1  
$EndComp
$Comp
L Mechanical:MountingHole H3
U 1 1
P 6050 7050
F 0 "H3" H 6150 7096 50  0000 L CNN
F 1 "MountingHole" H 6150 7005 50  0000 L CNN
F 2 "MountingHole:MountingHole_2.2mm_M2" H 6050 7050 50  0001 C CNN
F 3 "~" H 6050 7050 50  0001 C CNN
	1    6050 7050
	1    0    0    -1  
$EndComp
$Comp
L Mechanical:MountingHole H2
U 1 1
P 6050 6850
F 0 "H2" H 6150 6896 50  0000 L CNN
F 1 "MountingHole" H 6150 6805 50  0000 L CNN
F 2 "MountingHole:MountingHole_2.2mm_M2" H 6050 6850 50  0001 C CNN
F 3 "~" H 6050 6850 50  0001 C CNN
	1    6050 6850
	1    0    0    -1  
$EndComp
$Comp
L Mechanical:MountingHole H1
U 1 1
P 6050 6650
F 0 "H1" H 6150 6696 50  0000 L CNN
F 1 "MountingHole" H 6150 6605 50  0000 L CNN
F 2 "MountingHole:MountingHole_2.2mm_M2" H 6050 6650 50  0001 C CNN
F 3 "~" H 6050 6650 50  0001 C CNN
	1    6050 6650
	1    0    0    -1  
$EndComp
$Comp
L Mechanical:Heatsink HS1
U 1 1
P 10000 4300
F 0 "HS1" H 10142 4421 50  0000 L CNN
F 1 "5772" H 10142 4330 50  0000 L CNN
F 2 "" H 10012 4300 50  0001 C CNN
F 3 "~" H 10012 4300 50  0001 C CNN
F 4 "Heatsink TO-220, No Solderable Tabs, Mounting Kit 4880SG" H 10000 4300 50  0001 C CNN "Description"
	1    10000 4300
	1    0    0    -1  
$EndComp
$Comp
L Mechanical:Heatsink HS2
U 1 1
P 10000 4650
F 0 "HS2" H 10142 4771 50  0000 L CNN
F 1 "5772" H 10142 4680 50  0000 L CNN
F 2 "" H 10012 4650 50  0001 C CNN
F 3 "~" H 10012 4650 50  0001 C CNN
F 4 "Heatsink TO-220, No Solderable Tabs, Mounting Kit 4880SG" H 10000 4650 50  0001 C CNN "Description"
	1    10000 4650
	1    0    0    -1  
$EndComp
$Comp
L Mechanical:Heatsink HS3
U 1 1
P 10000 5000
F 0 "HS3" H 10142 5121 50  0000 L CNN
F 1 "5772" H 10142 5030 50  0000 L CNN
F 2 "" H 10012 5000 50  0001 C CNN
F 3 "~" H 10012 5000 50  0001 C CNN
F 4 "Heatsink TO-220, No Solderable Tabs, Mounting Kit 4880SG" H 10000 5000 50  0001 C CNN "Description"
	1    10000 5000
	1    0    0    -1  
$EndComp
$EndSCHEMATC
